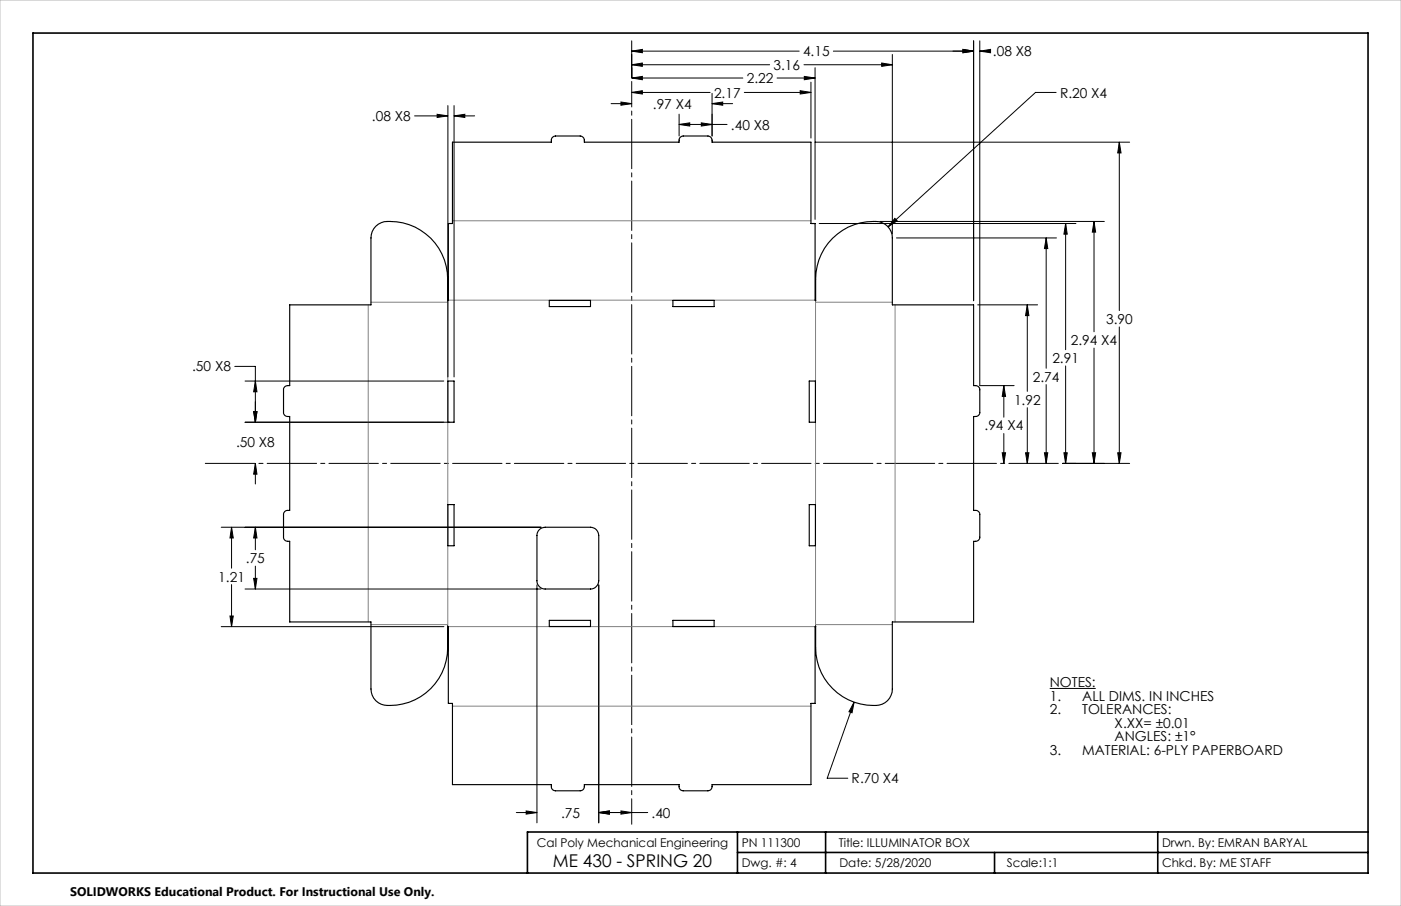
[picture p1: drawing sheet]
<svg xmlns="http://www.w3.org/2000/svg" width="432mm" height="279mm" viewBox="0 0 432 279" stroke-linecap="round" stroke-linejoin="round" font-family="sans-serif">
<g fill="none" stroke="#000" stroke-width=".31">
<path d="M194.7 15.8l3.3-.6v1.1zM194.7 20l3.3-.6v1.1zM194.7 12.6v11.3M194.7 15.8h51.6M194.7 20h42.5M247.8 20h27.2M256.9 15.8h43.2M271.7 19.4l3.3 .6-3.3 .5zM275 16.8v55.3M296.8 15.2l3.3 .6-3.3 .5zM300.1 12.6v80.1M302 15.8h2.8"/>
<path d="M302 12.6v106.3h10.6M302 15.8l3.3-.6v1.1zM127.8 35.7h10.2M134.7 35.2l3.3 .5-3.3 .5zM138 32.6v83.6M139.9 35.7l3.4-.5v1zM139.9 32.6v83.6M139.9 35.7h6.4M188.3 32h6.4M191.4 31.5l3.3 .5-3.3 .5zM194.7 24.1l3.3-.5v1zM194.7 28.5l3.3-.5v1z"/>
<path d="M194.7 24.1h34.3M194.7 28.5h24.2M209.3 35.2v6.7M209.3 38.4h14.8M209.3 38.4l3.3-.5v1zM216.1 37.9l3.4 .5-3.4 .5zM219.5 32l3.2-.5v1zM219.5 28.8v13.1M219.5 32h6.3M229.4 28.5h20.5M239.5 24.1h11.7M246.6 28l3.3 .5-3.3 .5z"/>
<path d="M247.9 23.6l3.3 .5-3.3 .5zM249.9 25.3v17.3M251.2 20.9v46.8M325.5 28.5h-6.3l-45.5 41.5M251.2 43.9h97M345 43.9l.5 3.3h-1zM345 43.9v51.9M252.5 68.9h79.1M271.2 68.3h69.2M275.8 67.3l.7 .8-2.8 1.9zM276.3 73.4h49.3M322.4 73.4l.5 3.3h-1z"/>
<path d="M322.4 73.4v40.2M328.4 68.9l.5 3.3h-1zM328.4 68.9v38.9M337.2 68.3l.5 3.3h-1zM337.2 68.3v34M301.3 94h18.5M316.6 94l.5 3.3h-1zM316.6 94v26.7M72.4 113h6.3v17.2M75.5 117.5h61.3M78.7 117.5l.5 3.3h-1zM309.4 118.9l.5 3.3h-1z"/>
<path d="M309.4 118.9v9.8M322.4 118.6v24.3M328.4 112.9v30M337.2 107.4v35.5M345 100.8v42.1M75.5 130.2h63.2M78.2 126.9h1l-.5 3.3zM308.9 139.6h1l-.5 3.3zM309.4 133.7v9.2M316.1 139.6h1l-.5 3.3zM316.6 125.7v17.2M321.9 139.6h1l-.5 3.3z"/>
<path d="M327.9 139.6h1l-.5 3.3zM336.7 139.6h1l-.5 3.3zM344.5 139.6h1l-.5 3.3zM78.7 142.9l.5 3.3h-1zM78.7 142.9v6.4M327.6 142.9h20.6M68.2 162.6h98.6M71.4 162.6l.5 3.3h-1zM71.4 162.6v12.6M78.2 178.4h1l-.5 3.2zM78.7 162.6v6.9M78.7 174.6v7"/>
<path d="M78.7 162.6l.5 3.3h-1zM68.2 193.3h68.6M70.9 190h1l-.5 3.3zM71.4 180.3v13M75.5 181.6h91.3M165.5 180.4v73.4M184.5 180.4v73.4M263.2 216.5l-.6 3.3-.9-.3zM263.2 216.5l-8.2 23.5h6.3M323.5 212.3h14.2M159.1 250.6h6.4M162.2 250.1l3.3 .5-3.3 .5z"/>
<path d="M184.5 250.6l3.3-.5v1zM191.4 250.1l3.3 .5-3.3 .5zM199.6 250.6h-15.1"/>
</g>
<path d="M194.7 25.1v229.1" fill="none" stroke="#000" stroke-width=".31" stroke-dasharray="15.2 1.3 1.3 1.3" stroke-dashoffset="7.4"/>
<path d="M63.1 142.9h263.2" fill="none" stroke="#000" stroke-width=".31" stroke-dasharray="15.2 1.3 1.3 1.3" stroke-dashoffset="-.1"/>
<path d="M10.2 10.2h411.4v259h-411.4zM227.3 256.6v12.6M254.5 256.6v12.6M356.8 256.6v12.6M421.6 256.6h-259v12.6M227.3 262.9h194.3M306.5 262.9v6.3" fill="none" stroke="#000" stroke-width=".5"/>
<path d="M139.5 68.1h110.4M113.5 94v97.8M114.3 93.2h23.7M138 92.7v100.4M138.1 92.6h113.2M251.4 92.7v100.4M251.4 93.2h23.6M275.9 94v97.8M114.3 192.6h23.7M138.1 193.3h113.2M251.4 192.6h23.6M139.5 217.8h110.4" fill="none" stroke="#808080" stroke-width=".31"/>
<path d="M0 0h431.8v279.4h-431.8z" fill="none" stroke="#c0c0c0" stroke-width=".31"/>
<g fill="#000">
<path d="M194.7 15.8l3.3-.6v1.1zM296.8 15.2l3.3 .6-3.3 .5zM194.7 20l3.3-.6v1.1zM271.7 19.4l3.3 .6-3.3 .5zM194.7 24.1l3.3-.5v1zM247.9 23.6l3.3 .5-3.3 .5zM194.7 28.5l3.3-.5v1zM246.6 28l3.3 .5-3.3 .5zM219.5 32l3.2-.5v1zM191.4 31.5l3.3 .5-3.3 .5zM316.6 94l.5 3.3h-1zM316.1 139.6h1l-.5 3.3zM309.4 118.9l.5 3.3h-1zM308.9 139.6h1l-.5 3.3zM322.4 73.4l.5 3.3h-1zM321.9 139.6h1l-.5 3.3zM337.2 68.3l.5 3.3h-1zM336.7 139.6h1l-.5 3.3zM328.4 68.9l.5 3.3h-1zM327.9 139.6h1l-.5 3.3zM345 43.9l.5 3.3h-1zM344.5 139.6h1l-.5 3.3zM78.2 126.9h1l-.5 3.3zM78.7 142.9l.5 3.3h-1zM184.5 250.6l3.3-.5v1zM191.4 250.1l3.3 .5-3.3 .5z"/>
<path d="M78.7 117.5l.5 3.3h-1zM78.2 126.9h1l-.5 3.3zM139.9 35.7l3.4-.5v1zM134.7 35.2l3.3 .5-3.3 .5zM209.3 38.4l3.3-.5v1zM216.1 37.9l3.4 .5-3.4 .5zM275.8 67.3l-2.1 2.7 2.8-1.9zM263.2 216.5l-1.5 3 .9 .3zM302 15.8l3.3-.6v1.1zM296.8 15.2l3.3 .6-3.3 .5zM71.4 162.6l.5 3.3h-1zM70.9 190h1l-.5 3.3zM162.2 250.1l3.3 .5-3.3 .5zM184.5 250.6l3.3-.5v1zM78.7 162.6l.5 3.3h-1zM78.2 178.4h1l-.5 3.2z"/>
</g>
<path d="M139.5 43.9h30.4a1.43 1.43 0 0 1 1.3-2h7.6a1.45 1.45 0 0 1 1.3 2h29.2a1.43 1.43 0 0 1 1.3-2h7.6a1.45 1.45 0 0 1 1.3 2h30.4v25h1.3v23.7l.2 .1a30 30 0 0 1 1-12.5 17.8 17.8 0 0 1 18.5-11.8 5.1 5.1 0 0 1 4.1 5v20.6h25.1v24.9a1.43 1.43 0 0 1 1.9 1.3v7a1.41 1.41 0 0 1-1.9 1.2v29a1.43 1.43 0 0 1 1.9 1.3v7a1.41 1.41 0 0 1-1.9 1.2v24.9h-25.1v20.7a5.1 5.1 0 0 1-5.8 5.1 17.8 17.8 0 0 1-17.8-17.8v-6.7l-.2 .2v23.6h-1.3v25.1h-30.4a1.48 1.48 0 0 1-1.3 1.9h-7.6a1.38 1.38 0 0 1-1.3-1.9h-29.2a1.43 1.43 0 0 1-1.3 1.9h-7.6a1.38 1.38 0 0 1-1.3-1.9h-30.4v-25.1h-1.3v-23.6l-.2-.2a30 30 0 0 1-1 12.5 17.4 17.4 0 0 1-19.5 11.6 5 5 0 0 1-3.2-4.7v-20.7h-25v-24.9a1.43 1.43 0 0 1-1.9-1.2v-7a1.38 1.38 0 0 1 1.9-1.3v-29a1.43 1.43 0 0 1-1.9-1.2v-7a1.41 1.41 0 0 1 1.9-1.3v-24.9h25v-20.6a5.1 5.1 0 0 1 5.9-5.1 17.7 17.7 0 0 1 17.8 17.8v6.6l.2-.1v-23.7h1.3zM169.3 92.6h12.7v1.9h-12.7zM207.4 92.6h12.7v1.9h-12.7zM138 117.5h1.9v12.7h-1.9zM249.4 117.5h1.9v12.7h-1.9zM138 155.6h1.9v12.7h-1.9zM249.4 155.6h1.9v12.7h-1.9zM166.2 163.3l.8-.5 1-.2h14a2.59 2.59 0 0 1 2.5 2.5v14a2.59 2.59 0 0 1-2.5 2.5h-14a2.53 2.53 0 0 1-2.5-2.5v-14l.2-.9zM169.3 191.3h12.7v1.9h-12.7zM207.4 191.3h12.7v1.9h-12.7z" fill="none" stroke="#000" stroke-width=".35"/>
<text font-size="5.4" x="170.4" y="267.3">ME 430 - SPRING 20</text>
<g font-size="4.2">
<text x="247.5" y="17.3">4.15</text>
<text x="306" y="17.3">.08 X8</text>
<text x="238.4" y="21.5">3.16</text>
<text x="230.2" y="25.7">2.22</text>
<text x="201.2" y="33.5">.97 X4</text>
<text x="220.1" y="30.1">2.17</text>
<text x="326.7" y="30.1">R.20 X4</text>
<text x="114.6" y="37.3">.08 X8</text>
<text x="225.3" y="40">.40 X8</text>
<text x="340.9" y="99.9">3.90</text>
<text x="330" y="106.4">2.94 X4</text>
<text x="324.3" y="111.9">2.91</text>
<text x="59.2" y="114.6">.50 X8</text>
<text x="318.4" y="117.7">2.74</text>
<text x="312.5" y="124.8">1.92</text>
<text x="72.7" y="137.8">.50 X8</text>
<text x="303.4" y="132.8">.94 X4</text>
<text x="75.8" y="173.7">.75</text>
<text x="67.3" y="179.3">1.21</text>
<text x="323.5" y="211.9">NOTES:</text>
<text x="323.5" y="216">1.</text>
<text x="323.5" y="220.2">2.</text>
<text x="333.5" y="216">ALL DIMS. IN INCHES</text>
<text x="333.5" y="220.2">TOLERANCES:</text>
<text x="343.5" y="224.4">X.XX= ±0.01</text>
<text x="323.5" y="232.7">3.</text>
<text x="333.5" y="232.7">MATERIAL: 6-PLY PAPERBOARD</text>
<text x="343.5" y="228.6">ANGLES: ±1°</text>
<text x="262.5" y="241.6">R.70 X4</text>
<text x="172.9" y="252.2">.75</text>
<text x="200.8" y="252.2">.40</text>
</g>
<text font-size="3.8" x="21.6" y="276.3">SOLIDWORKS Educational Product. For Instructional Use Only.</text>
<g font-size="3.7">
<text x="165.5" y="261.1">Cal Poly Mechanical Engineering</text>
<text x="228.6" y="261.1">PN 111300</text>
<text x="258.5" y="261.1">Title: ILLUMINATOR BOX</text>
<text x="358.1" y="261.1">Drwn. By: EMRAN BARYAL</text>
<text x="228.6" y="267.5">Dwg. #: 4</text>
<text x="258.7" y="267.5">Date: 5/28/2020</text>
<text x="310.3" y="267.5">Scale:1:1</text>
<text x="358.1" y="267.5">Chkd. By: ME STAFF</text>
</g>
</svg>
